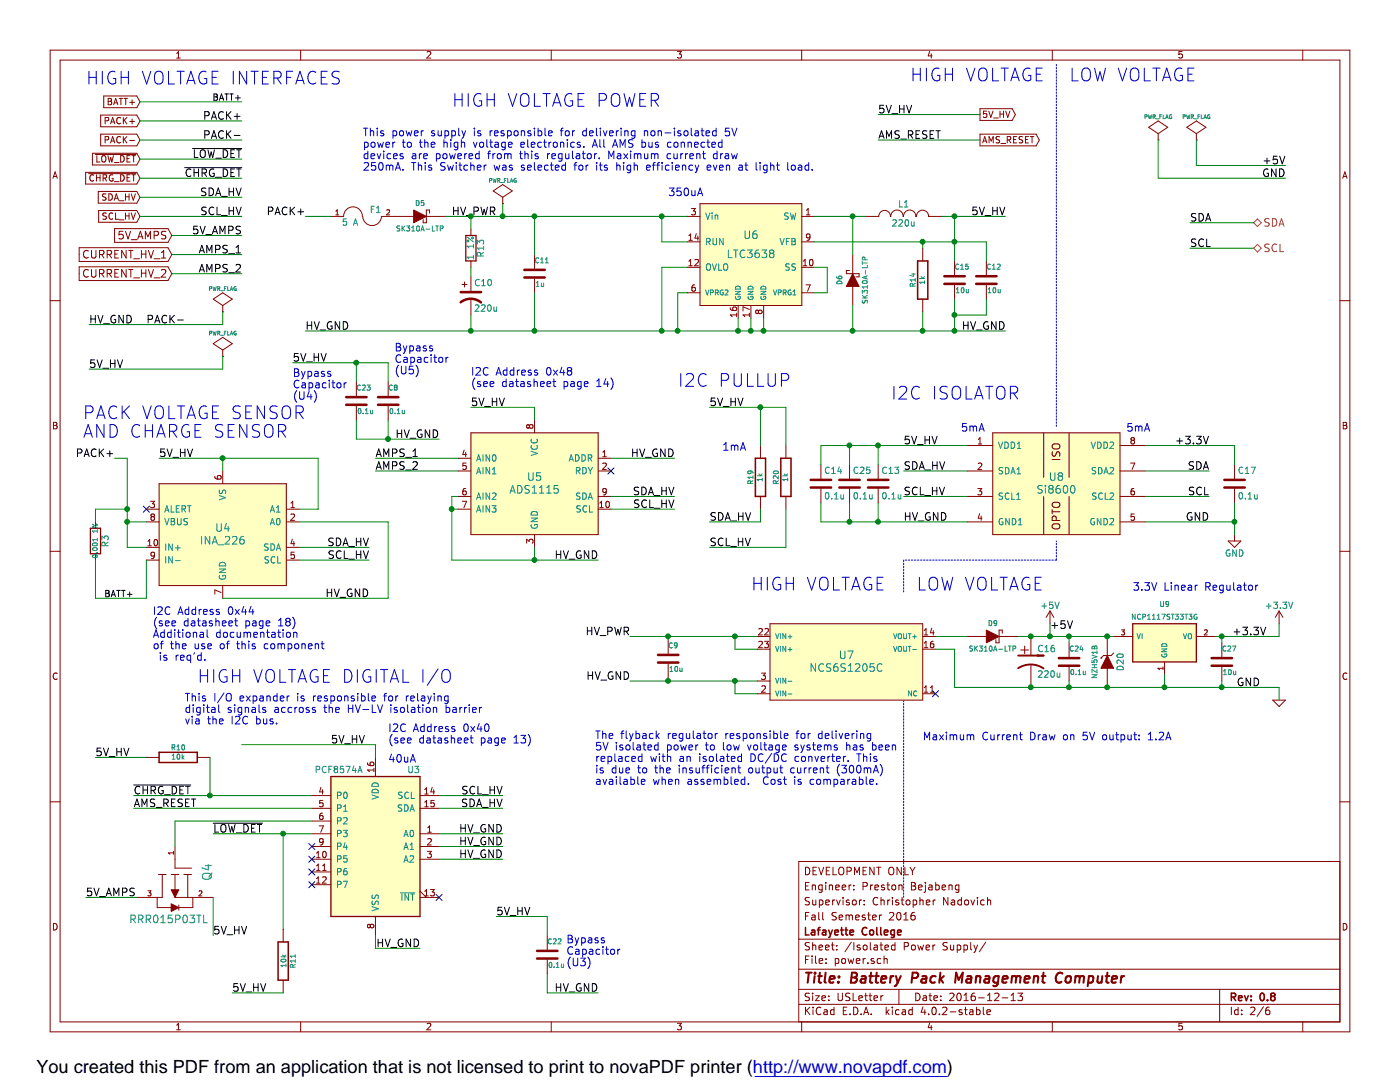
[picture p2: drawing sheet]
EESchema Schematic File Version 2
LIBS:pacman-main-rescue
LIBS:power
LIBS:device
LIBS:transistors
LIBS:conn
LIBS:linear
LIBS:regul
LIBS:74xx
LIBS:cmos4000
LIBS:adc-dac
LIBS:memory
LIBS:xilinx
LIBS:microcontrollers
LIBS:dsp
LIBS:microchip
LIBS:analog_switches
LIBS:motorola
LIBS:texas
LIBS:intel
LIBS:audio
LIBS:interface
LIBS:digital-audio
LIBS:philips
LIBS:display
LIBS:cypress
LIBS:siliconi
LIBS:opto
LIBS:atmel
LIBS:contrib
LIBS:valves
LIBS:pacman-main-cache
LIBS:tca9617b
EELAYER 25 0
EELAYER END
$Descr USLetter 11000 8500
encoding utf-8
Sheet 2 6
Title "Battery Pack Management Computer"
Date "2016-12-13"
Rev "0.8"
Comp "Lafayette College"
Comment1 "Fall Semester 2016"
Comment2 "Supervisor: Christopher Nadovich"
Comment3 "Engineer: Preston Bejabeng"
Comment4 "DEVELOPMENT ONLY"
$EndDescr
$Comp
L NCP1117ST33T3G U9
U 1 1
P 9150 5050
F 0 "U9" H 9150 5350 40  0000 C CNN
F 1 "NCP1117ST33T3G" H 9150 5250 40  0000 C CNN
F 2 "TO_SOT_Packages_SMD:SOT-223" H 9150 5050 60  0001 C CNN
F 3 "" H 9150 5050 60  0000 C CNN
F 4 "Digikey" H 9150 5050 60  0001 C CNN "Supplier"
F 5 "NCP1117ST33T3GOSCT-ND" H 9150 5050 60  0001 C CNN "Supplier P/N"
F 6 "http://www.digikey.com/product-detail/en/NCP1117ST33T3G/NCP1117ST33T3GOSCT-ND/660708" H 9150 5050 60  0001 C CNN "Supplier URL"
F 7 "ON Semiconductor" H 9150 5050 60  0001 C CNN "Manufacturer"
F 8 "NCP1117ST33T3G" H 9150 5050 60  0001 C CNN "Manufacturer P/N"
F 9 "http://www.onsemi.com/pub_link/Collateral/NCP1117-D.PDF" H 9150 5050 60  0001 C CNN "Datasheet URL"
F 10 "IC REG LDO 3.3V 1A SOT223" H 9150 5050 60  0001 C CNN "Description"
F 11 "0.49" H 9150 5050 60  0001 C CNN "Unit Cost"
	1    9150 5050
	1    0    0    -1  
$EndComp
Text Notes 8900 4650 0    60   ~ 0
3.3V Linear Regulator
$Comp
L CP1-RESCUE-pacman-main C16
U 1 1
P 8100 5200
F 0 "C16" H 8150 5300 50  0000 L CNN
F 1 "220u" H 8150 5100 50  0000 L CNN
F 2 "custom_footprints:c_elec_6.3x7.7" H 8100 5200 60  0001 C CNN
F 3 "" H 8100 5200 60  0000 C CNN
F 4 "Digikey" H 8100 5200 60  0001 C CNN "Supplier"
F 5 "493-6214-1-ND" H 8100 5200 60  0001 C CNN "Supplier P/N"
F 6 "http://www.digikey.com/product-search/en?pv7=2&k=UUR1C221MCL6GS&mnonly=0&newproducts=0&ColumnSort=0&page=1&quantity=0&ptm=0&fid=0&pageSize=25" H 8100 5200 60  0001 C CNN "Supplier URL"
F 7 "Nichicon" H 8100 5200 60  0001 C CNN "Manufacturer"
F 8 "UUR1C221MCL6GS" H 8100 5200 60  0001 C CNN "Manufacturer P/N"
F 9 "SMD 16volts 220uF 20% 85C 6.3X7.7" H 8100 5200 60  0001 C CNN "Description"
F 10 ".41" H 8100 5200 60  0001 C CNN "Unit Cost"
	1    8100 5200
	1    0    0    -1  
$EndComp
$Comp
L GND-RESCUE-pacman-main #PWR023
U 1 1
P 10050 5500
F 0 "#PWR023" H 10050 5500 30  0001 C CNN
F 1 "GND" H 10050 5430 30  0001 C CNN
F 2 "" H 10050 5500 60  0000 C CNN
F 3 "" H 10050 5500 60  0000 C CNN
	1    10050 5500
	1    0    0    -1  
$EndComp
Text Label 10100 1300 2    60   ~ 0
+5V
Text Label 10100 1400 2    60   ~ 0
GND
Text Label 8250 4950 0    60   ~ 0
+5V
Text Label 9950 5000 2    60   ~ 0
+3.3V
Text Label 9900 5400 2    60   ~ 0
GND
$Comp
L PWR_FLAG #FLG024
U 1 1
P 9400 1100
F 0 "#FLG024" H 9400 1195 30  0001 C CNN
F 1 "PWR_FLAG" H 9400 1280 30  0000 C CNN
F 2 "" H 9400 1100 60  0000 C CNN
F 3 "" H 9400 1100 60  0000 C CNN
	1    9400 1100
	1    0    0    -1  
$EndComp
$Comp
L PWR_FLAG #FLG025
U 1 1
P 9100 1100
F 0 "#FLG025" H 9100 1195 30  0001 C CNN
F 1 "PWR_FLAG" H 9100 1280 30  0000 C CNN
F 2 "" H 9100 1100 60  0000 C CNN
F 3 "" H 9100 1100 60  0000 C CNN
	1    9100 1100
	1    0    0    -1  
$EndComp
Text HLabel 9850 1750 2    60   BiDi ~ 0
SDA
Text Label 9350 1750 0    60   ~ 0
SDA
Text HLabel 9850 1950 2    60   BiDi ~ 0
SCL
Text Label 9350 1950 0    60   ~ 0
SCL
$Comp
L Si8600 U8
U 1 1
P 8300 3800
F 0 "U8" H 8300 3850 60  0000 C CNN
F 1 "Si8600" H 8300 3750 60  0000 C CNN
F 2 "Housings_SOIC:SOIC-8_3.9x4.9mm_Pitch1.27mm" H 8300 3800 60  0001 C CNN
F 3 "" H 8300 3800 60  0000 C CNN
F 4 "Digikey" H 8300 3800 60  0001 C CNN "Supplier"
F 5 "336-2048-5-ND" H 8300 3800 60  0001 C CNN "Supplier P/N"
F 6 "http://www.digikey.com/product-detail/en/silicon-labs/SI8600AC-B-IS/336-2048-5-ND/2623281" H 8300 3800 60  0001 C CNN "Supplier URL"
F 7 "Silicon Labs" H 8300 3800 60  0001 C CNN "Manufacturer"
F 8 "Si8600AC-B-IS" H 8300 3800 60  0001 C CNN "Manufacturer P/N"
F 9 "http://www.silabs.com/Support%20Documents/TechnicalDocs/Si860x.pdf" H 8300 3800 60  0001 C CNN "Datasheet URL"
F 10 "3.75kV Bidirect I2C Isolator 1.7MHz" H 8300 3800 60  0001 C CNN "Description"
F 11 "2.96" H 8300 3800 60  0001 C CNN "Unit Cost"
	1    8300 3800
	1    0    0    -1  
$EndComp
$Comp
L C-RESCUE-pacman-main C13
U 1 1
P 6900 3800
F 0 "C13" H 6925 3900 50  0000 L CNN
F 1 "0.1u" H 6925 3700 50  0000 L CNN
F 2 "Capacitors_SMD:C_0603_HandSoldering" H 6938 3650 30  0001 C CNN
F 3 "" H 6900 3800 60  0000 C CNN
	1    6900 3800
	1    0    0    -1  
$EndComp
Text Label 7100 4100 0    60   ~ 0
HV_GND
Text Label 7100 3700 0    60   ~ 0
SDA_HV
Text Label 7100 3900 0    60   ~ 0
SCL_HV
Text Label 9500 3500 2    60   ~ 0
+3.3V
Text Label 9500 4100 2    60   ~ 0
GND
Text Label 9500 3700 2    60   ~ 0
SDA
Text Label 9500 3900 2    60   ~ 0
SCL
$Comp
L C-RESCUE-pacman-main C17
U 1 1
P 9700 3800
F 0 "C17" H 9725 3900 50  0000 L CNN
F 1 "0.1u" H 9725 3700 50  0000 L CNN
F 2 "Capacitors_SMD:C_0603_HandSoldering" H 9738 3650 30  0001 C CNN
F 3 "" H 9700 3800 60  0000 C CNN
	1    9700 3800
	1    0    0    -1  
$EndComp
$Comp
L GND #PWR026
U 1 1
P 9700 4200
F 0 "#PWR026" H 9700 3950 50  0001 C CNN
F 1 "GND" H 9700 4050 50  0000 C CNN
F 2 "" H 9700 4200 60  0000 C CNN
F 3 "" H 9700 4200 60  0000 C CNN
	1    9700 4200
	1    0    0    -1  
$EndComp
Text Label 7100 3500 0    60   ~ 0
5V_HV
Text Notes 5900 4650 0    100  ~ 0
HIGH VOLTAGE
Text Notes 7200 4650 0    100  ~ 0
LOW VOLTAGE
Text Notes 8400 650  0    100  ~ 0
LOW VOLTAGE
Text Notes 650  3450 0    100  ~ 0
PACK VOLTAGE SENSOR\nAND CHARGE SENSOR
Text Label 5575 3200 0    60   ~ 0
5V_HV
Text Label 6900 1100 0    60   ~ 0
AMS_RESET
Text Label 1900 1700 2    60   ~ 0
SCL_HV
Text Label 1900 1550 2    60   ~ 0
SDA_HV
Text Label 1900 1100 2    60   ~ 0
PACK-
Text Label 1900 950  2    60   ~ 0
PACK+
$Comp
L +5V #PWR027
U 1 1
P 8250 4900
F 0 "#PWR027" H 8250 4750 50  0001 C CNN
F 1 "+5V" H 8250 5040 50  0000 C CNN
F 2 "" H 8250 4900 60  0000 C CNN
F 3 "" H 8250 4900 60  0000 C CNN
	1    8250 4900
	1    0    0    -1  
$EndComp
$Comp
L PCF8574A U3
U 1 1
P 2950 6650
F 0 "U3" H 2600 7250 50  0000 L CNN
F 1 "PCF8574A" H 3050 7250 50  0000 L CNN
F 2 "Housings_SOIC:SOIC-16_7.5x10.3mm_Pitch1.27mm" H 2950 6650 60  0001 C CNN
F 3 "" H 2950 6650 60  0000 C CNN
F 4 "Digikey" H 2950 6650 60  0001 C CNN "Supplier"
F 5 "568-1074-1-ND" H 2950 6650 60  0001 C CNN "Supplier P/N"
F 6 "http://www.digikey.com/product-detail/en/PCF8574AT%2F3518/568-1074-1-ND/735790" H 2950 6650 60  0001 C CNN "Supplier URL"
F 7 "NXP Semiconductors" H 2950 6650 60  0001 C CNN "Manufacturer"
F 8 "PCF8574AT3518" H 2950 6650 60  0001 C CNN "Manufacturer P/N"
F 9 "http://www.nxp.com/documents/data_sheet/PCF8574_PCF8574A.pdf" H 2950 6650 60  0001 C CNN "Datasheet URL"
F 10 "IC I/O EXPANDER I2C 8B 16SOIC" H 2950 6650 60  0001 C CNN "Description"
F 11 "1.22" H 2950 6650 60  0001 C CNN "Unit Cost"
	1    2950 6650
	-1   0    0    -1  
$EndComp
$Comp
L LTC3638 U6
U 1 1
P 5900 2000
F 0 "U6" H 5900 2150 60  0000 C CNN
F 1 "LTC3638" H 5900 2000 60  0000 C CNN
F 2 "custom_footprints:TSSOP16_LTC3638" H 5900 2000 60  0001 C CNN
F 3 "" H 5900 2000 60  0000 C CNN
F 4 "Digikey" H 5900 2000 60  0001 C CNN "Supplier"
F 5 "LTC3638EMSE#PBF-ND" H 5900 2000 60  0001 C CNN "Supplier P/N"
F 6 "http://www.digikey.com/product-detail/en/LTC3638EMSE%23PBF/LTC3638EMSE%23PBF-ND/4693775" H 5900 2000 60  0001 C CNN "Supplier URL"
F 7 "Linear Technology" H 5900 2000 60  0001 C CNN "Manufacturer"
F 8 "LTC3638EMSE#PBF" H 5900 2000 60  0001 C CNN "Manufacturer P/N"
F 9 "http://www.linear.com/docs/44312" H 5900 2000 60  0001 C CNN "Datasheet URL"
F 10 "IC REG BUCK ADJ 0.25A 16MSOP" H 5900 2000 60  0001 C CNN "Description"
F 11 "7.79" H 5900 2000 60  0001 C CNN "Unit Cost"
	1    5900 2000
	1    0    0    -1  
$EndComp
$Comp
L C-RESCUE-pacman-main C11
U 1 1
P 4200 2150
F 0 "C11" H 4200 2250 40  0000 L CNN
F 1 "1u" H 4206 2065 40  0000 L CNN
F 2 "Capacitors_SMD:C_0603_HandSoldering" H 4238 2000 30  0001 C CNN
F 3 "" H 4200 2150 60  0000 C CNN
F 4 "Digikey" H 4200 2150 60  0001 C CNN "Supplier"
F 5 "1276-1860-1-ND" H 4200 2150 60  0001 C CNN "Supplier P/N"
F 6 "http://www.digikey.com/product-detail/en/samsung-electro-mechanics-america-inc/CL10A105KB8NNNC/1276-1860-1-ND/3889946" H 4200 2150 60  0001 C CNN "Supplier URL"
F 7 "Samsung Electro-Mechanics America, Inc." H 4200 2150 60  0001 C CNN "Manufacturer"
F 8 "CL10A105KB8NNNC" H 4200 2150 60  0001 C CNN "Manufacturer P/N"
F 9 "http://www.samsungsem.com/kr/support/product-search/mlcc/__icsFiles/afieldfile/2016/08/18/S_CL10A105KB8NNNC.pdf" H 4200 2150 60  0001 C CNN "Datasheet URL"
F 10 "1µF 50V Ceramic Capacitor X5R 0603 (1608 Metric) 0.063\" L x 0.031\" W (1.60mm x 0.80mm)" H 4200 2150 60  0001 C CNN "Description"
F 11 "0.14" H 4200 2150 60  0001 C CNN "Unit Cost"
	1    4200 2150
	1    0    0    -1  
$EndComp
$Comp
L INDUCTOR-RESCUE-pacman-main L1
U 1 1
P 7100 1700
F 0 "L1" V 7200 1700 50  0000 C CNN
F 1 "220u" V 7050 1700 50  0000 C CNN
F 2 "custom_footprints:SELF-WE-TPC_M" H 7100 1700 60  0001 C CNN
F 3 "" H 7100 1700 60  0000 C CNN
F 4 "Digikey" H 7100 1700 60  0001 C CNN "Supplier"
F 5 "445-173047-1-ND" H 7100 1700 60  0001 C CNN "Supplier P/N"
F 6 "http://www.digikey.com/product-detail/en/VLS6045EX-221M/445-173047-1-ND/5287389" H 7100 1700 60  0001 C CNN "Supplier URL"
F 7 "TDK Corporation" H 7100 1700 60  0001 C CNN "Manufacturer"
F 8 "VLS6045EX-221M" H 7100 1700 60  0001 C CNN "Manufacturer P/N"
F 9 "http://product.tdk.com/en/catalog/datasheets/inductor_commercial_power_vls6045ex_en.pdf" H 7100 1700 60  0001 C CNN "Datasheet URL"
F 10 "FIXED IND 220UH 500MA 1.15 MOHM" H 7100 1700 60  0001 C CNN "Description"
F 11 "0.52" H 7100 1700 60  0001 C CNN "Unit Cost"
	1    7100 1700
	0    -1   -1   0   
$EndComp
$Comp
L DIODESCH D6
U 1 1
P 6700 2200
F 0 "D6" H 6700 2300 40  0000 C CNN
F 1 "SK310A-LTP" H 6700 2100 40  0000 C CNN
F 2 "custom_footprints:do214ac" H 6700 2200 60  0001 C CNN
F 3 "" H 6700 2200 60  0000 C CNN
F 4 "Digikey" H 6700 2200 60  0001 C CNN "Supplier"
F 5 "SK310A-LTPMSCT-ND" H 6700 2200 60  0001 C CNN "Supplier P/N"
F 6 "http://www.digikey.com/product-detail/en/SK310A-LTP/SK310A-LTPMSCT-ND/2642066" H 6700 2200 60  0001 C CNN "Supplier URL"
F 7 "Micro Commercial Components (MMC)" H 6700 2200 60  0001 C CNN "Manufacturer"
F 8 "SK310A-LTP" H 6700 2200 60  0001 C CNN "Manufacturer P/N"
F 9 "http://www.mccsemi.com/up_pdf/SK32A-LT~SK310A-LT%28DO-214AC%29.PDF" H 6700 2200 60  0001 C CNN "Datasheet URL"
F 10 "Schottky Diodes & Rectifiers DIODE SCHOTTKY 100V 3A DO214AC " H 6700 2200 60  0001 C CNN "Description"
F 11 "0.57" H 6700 2200 60  0001 C CNN "Unit Cost"
	1    6700 2200
	0    -1   -1   0   
$EndComp
$Comp
L C-RESCUE-pacman-main C15
U 1 1
P 7500 2200
F 0 "C15" H 7500 2300 40  0000 L CNN
F 1 "10u" H 7506 2115 40  0000 L CNN
F 2 "Capacitors_SMD:C_1210_HandSoldering" H 7538 2050 30  0001 C CNN
F 3 "" H 7500 2200 60  0000 C CNN
F 4 "Digikey" H 7500 2200 60  0001 C CNN "Supplier"
F 5 "490-1891-1-ND" H 7500 2200 60  0001 C CNN "Supplier P/N"
F 6 "http://www.digikey.com/product-detail/en/GRM32DF51H106ZA01L/490-1891-1-ND/587282" H 7500 2200 60  0001 C CNN "Supplier URL"
F 7 "Murata Electronics" H 7500 2200 60  0001 C CNN "Manufacturer"
F 8 "GRM32DF51H106ZA01L" H 7500 2200 60  0001 C CNN "Manufacturer P/N"
F 9 "http://search.murata.co.jp/Ceramy/image/img/A01X/G101/ENG/GRM32DF51H106ZA01-01.pdf" H 7500 2200 60  0001 C CNN "Datasheet URL"
F 10 "CAP CER 10UF 50V Y5V 1210" H 7500 2200 60  0001 C CNN "Description"
F 11 "0.61" H 7500 2200 60  0001 C CNN "Unit Cost"
	1    7500 2200
	1    0    0    -1  
$EndComp
Text Label 2400 2600 0    60   ~ 0
HV_GND
Text Label 2400 1700 2    60   ~ 0
PACK+
Text Label 7900 2600 2    60   ~ 0
HV_GND
Text Label 7900 1700 2    60   ~ 0
5V_HV
Text Notes 3550 850  0    100  ~ 0
HIGH VOLTAGE POWER
Text Label 6900 900  0    60   ~ 0
5V_HV
Text Label 1900 1400 2    60   ~ 0
~CHRG_DET
Text Label 700  2550 0    60   ~ 0
HV_GND
Text Label 1150 2550 0    60   ~ 0
PACK-
Text Notes 7150 650  0    100  ~ 0
HIGH VOLTAGE
Text Label 2600 5850 0    60   ~ 0
5V_HV
Text Label 3300 7450 2    60   ~ 0
HV_GND
Text Label 3950 6350 2    60   ~ 0
SDA_HV
Text Label 3950 6250 2    60   ~ 0
SCL_HV
Text Label 3950 6550 2    60   ~ 0
HV_GND
Text Label 3950 6650 2    60   ~ 0
HV_GND
Text Label 3950 6750 2    60   ~ 0
HV_GND
Text Notes 4675 6175 0    60   ~ 0
The flyback regulator responsible for delivering\n5V isolated power to low voltage systems has been\nreplaced with an isolated DC/DC converter. This\nis due to the insufficient output current (300mA)\navailable when assembled.  Cost is comparable.
Text Label 4950 5350 2    60   ~ 0
HV_GND
Text Label 1050 6250 0    60   ~ 0
~CHRG_DET
Text Label 4950 5000 2    60   ~ 0
HV_PWR
$Comp
L R-RESCUE-pacman-main R20
U 1 1
P 6175 3750
F 0 "R20" V 6255 3750 40  0000 C CNN
F 1 "1k" V 6182 3751 40  0000 C CNN
F 2 "Resistors_SMD:R_0805_HandSoldering" V 6105 3750 30  0001 C CNN
F 3 "" H 6175 3750 30  0000 C CNN
	1    6175 3750
	-1   0    0    1   
$EndComp
$Comp
L R-RESCUE-pacman-main R19
U 1 1
P 5975 3750
F 0 "R19" V 6055 3750 40  0000 C CNN
F 1 "1k" V 5982 3751 40  0000 C CNN
F 2 "Resistors_SMD:R_0805_HandSoldering" V 5905 3750 30  0001 C CNN
F 3 "" H 5975 3750 30  0000 C CNN
	1    5975 3750
	-1   0    0    1   
$EndComp
Text Notes 675  675  0    100  ~ 0
HIGH VOLTAGE INTERFACES
Text Notes 1550 5375 0    100  ~ 0
HIGH VOLTAGE DIGITAL I/O
Text Notes 5325 3050 0    100  ~ 0
I2C PULLUP
Text Label 5575 4100 0    60   ~ 0
SDA_HV
Text Label 5575 4300 0    60   ~ 0
SCL_HV
Text Notes 7550 3400 0    60   ~ 0
5mA
Text Notes 8850 3400 0    60   ~ 0
5mA
Text Notes 5250 1550 0    60   ~ 0
350uA
Text Notes 3050 6000 0    60   ~ 0
40uA
Text Notes 5675 3550 0    60   ~ 0
1mA
Text Label 1050 6350 0    60   ~ 0
AMS_RESET
Text Label 4700 4400 2    60   ~ 0
HV_GND
Text Label 3700 3200 0    60   ~ 0
5V_HV
NoConn ~ 4800 3700
Text Label 5300 4000 2    60   ~ 0
SCL_HV
Text Label 5300 3900 2    60   ~ 0
SDA_HV
Text Label 5300 3600 2    60   ~ 0
HV_GND
Text Notes 3700 3050 0    60   ~ 0
I2C Address 0x48\n(see datasheet page 14)
$Comp
L C-RESCUE-pacman-main C8
U 1 1
P 3050 3150
F 0 "C8" H 3050 3250 40  0000 L CNN
F 1 "0.1u" H 3056 3065 40  0000 L CNN
F 2 "Capacitors_SMD:C_0603_HandSoldering" H 3088 3000 30  0001 C CNN
F 3 "" H 3050 3150 60  0000 C CNN
	1    3050 3150
	1    0    0    -1  
$EndComp
Text Label 3450 3450 2    60   ~ 0
HV_GND
Text Notes 3050 5850 0    60   ~ 0
I2C Address 0x40\n(see datasheet page 13)
Text Notes 1450 5700 0    60   ~ 0
This I/O expander is responsible for relaying\ndigital signals accross the HV-LV isolation barrier\nvia the I2C bus.
Text Notes 7000 3150 0    100  ~ 0
I2C ISOLATOR
Text Notes 2850 1350 0    60   ~ 0
This power supply is responsible for delivering non-isolated 5V\npower to the high voltage electronics. All AMS bus connected\ndevices are powered from this regulator. Maximum current draw\n250mA. This Switcher was selected for its high efficiency even at light load.
Text Notes 7250 5825 0    60   ~ 0
\nMaximum Current Draw on 5V output: 1.2A
NoConn ~ 3450 7050
Text Label 700  2900 0    60   ~ 0
5V_HV
$Comp
L PWR_FLAG #FLG028
U 1 1
P 1750 2800
F 0 "#FLG028" H 1750 2895 30  0001 C CNN
F 1 "PWR_FLAG" H 1750 2980 30  0000 C CNN
F 2 "" H 1750 2800 60  0000 C CNN
F 3 "" H 1750 2800 60  0000 C CNN
	1    1750 2800
	1    0    0    -1  
$EndComp
$Comp
L CP1 C10
U 1 1
P 3700 2325
F 0 "C10" H 3725 2425 50  0000 L CNN
F 1 "220u" H 3725 2225 50  0000 L CNN
F 2 "custom_footprints:c_elec_10x10" H 3700 2325 60  0001 C CNN
F 3 "" H 3700 2325 60  0000 C CNN
F 4 "Digikey" H 3700 2325 60  0001 C CNN "Supplier"
F 5 "493-9426-1-ND" H 3700 2325 60  0001 C CNN "Supplier P/N"
F 6 "http://www.digikey.com/product-detail/en/UCW1H221MNL1GS/493-9426-1-ND/3962774" H 3700 2325 60  0001 C CNN "Supplier URL"
F 7 "Nichion" H 3700 2325 60  0001 C CNN "Manufacturer"
F 8 "UCW1H221MNL1GS" H 3700 2325 60  0001 C CNN "Manufacturer P/N"
F 9 "CAP ALUM 220UF 20% 50V SMD" H 3700 2325 60  0001 C CNN "Description"
F 10 "0.79" H 3700 2325 60  0001 C CNN "Unit Cost"
	1    3700 2325
	1    0    0    -1  
$EndComp
$Comp
L DIODESCH D5
U 1 1
P 3300 1700
F 0 "D5" H 3300 1800 40  0000 C CNN
F 1 "SK310A-LTP" H 3300 1600 40  0000 C CNN
F 2 "custom_footprints:do214ac" H 3300 1700 60  0001 C CNN
F 3 "" H 3300 1700 60  0000 C CNN
F 4 "Digikey" H 3300 1700 60  0001 C CNN "Supplier"
F 5 "SK310A-LTPMSCT-ND" H 3300 1700 60  0001 C CNN "Supplier P/N"
F 6 "http://www.digikey.com/product-detail/en/SK310A-LTP/SK310A-LTPMSCT-ND/2642066" H 3300 1700 60  0001 C CNN "Supplier URL"
F 7 "Micro Commercial Components (MMC)" H 3300 1700 60  0001 C CNN "Manufacturer"
F 8 "SK310A-LTP" H 3300 1700 60  0001 C CNN "Manufacturer P/N"
F 9 "http://www.mccsemi.com/up_pdf/SK32A-LT~SK310A-LT%28DO-214AC%29.PDF" H 3300 1700 60  0001 C CNN "Datasheet URL"
F 10 "Schottky Diodes & Rectifiers DIODE SCHOTTKY 100V 3A DO214AC " H 3300 1700 60  0001 C CNN "Description"
F 11 "0.57" H 3300 1700 60  0001 C CNN "Unit Cost"
	1    3300 1700
	1    0    0    -1  
$EndComp
Text Label 3550 1700 0    60   ~ 0
HV_PWR
$Comp
L PWR_FLAG #FLG029
U 1 1
P 1750 2450
F 0 "#FLG029" H 1750 2545 30  0001 C CNN
F 1 "PWR_FLAG" H 1750 2630 30  0000 C CNN
F 2 "" H 1750 2450 60  0000 C CNN
F 3 "" H 1750 2450 60  0000 C CNN
	1    1750 2450
	1    0    0    -1  
$EndComp
$Comp
L PWR_FLAG #FLG030
U 1 1
P 3950 1600
F 0 "#FLG030" H 3950 1695 30  0001 C CNN
F 1 "PWR_FLAG" H 3950 1780 30  0000 C CNN
F 2 "" H 3950 1600 60  0000 C CNN
F 3 "" H 3950 1600 60  0000 C CNN
	1    3950 1600
	1    0    0    -1  
$EndComp
Text Notes 3100 2950 0    60   ~ 0
Bypass \nCapacitor \n(U5)
$Comp
L DIODESCH D9
U 1 1
P 7800 5000
F 0 "D9" H 7800 5100 40  0000 C CNN
F 1 "SK310A-LTP" H 7800 4900 40  0000 C CNN
F 2 "custom_footprints:do214ac" H 7800 5000 60  0001 C CNN
F 3 "" H 7800 5000 60  0000 C CNN
F 4 "Digikey" H 7800 5000 60  0001 C CNN "Supplier"
F 5 "SK310A-LTPMSCT-ND" H 7800 5000 60  0001 C CNN "Supplier P/N"
F 6 "http://www.digikey.com/product-detail/en/SK310A-LTP/SK310A-LTPMSCT-ND/2642066" H 7800 5000 60  0001 C CNN "Supplier URL"
F 7 "Micro Commercial Components (MMC)" H 7800 5000 60  0001 C CNN "Manufacturer"
F 8 "SK310A-LTP" H 7800 5000 60  0001 C CNN "Manufacturer P/N"
F 9 "http://www.mccsemi.com/up_pdf/SK32A-LT~SK310A-LT%28DO-214AC%29.PDF" H 7800 5000 60  0001 C CNN "Datasheet URL"
F 10 "Schottky Diodes & Rectifiers DIODE SCHOTTKY 100V 3A DO214AC " H 7800 5000 60  0001 C CNN "Description"
F 11 "0.57" H 7800 5000 60  0001 C CNN "Unit Cost"
	1    7800 5000
	1    0    0    -1  
$EndComp
NoConn ~ 2450 6650
NoConn ~ 2450 6750
NoConn ~ 2450 6850
NoConn ~ 2450 6950
$Comp
L R-RESCUE-pacman-main R10
U 1 1
P 1400 5950
F 0 "R10" V 1480 5950 40  0000 C CNN
F 1 "10k" V 1407 5951 40  0000 C CNN
F 2 "Resistors_SMD:R_0603_HandSoldering" V 1330 5950 30  0001 C CNN
F 3 "" H 1400 5950 30  0000 C CNN
	1    1400 5950
	0    -1   -1   0   
$EndComp
Text Label 750  5950 0    60   ~ 0
5V_HV
$Comp
L +3.3V #PWR031
U 1 1
P 10050 4900
F 0 "#PWR031" H 10050 4750 50  0001 C CNN
F 1 "+3.3V" H 10050 5040 50  0000 C CNN
F 2 "" H 10050 4900 60  0000 C CNN
F 3 "" H 10050 4900 60  0000 C CNN
	1    10050 4900
	1    0    0    -1  
$EndComp
Text GLabel 1100 950  0    50   Input ~ 0
PACK+
Text GLabel 1100 1100 0    50   Input ~ 0
PACK-
Text GLabel 7700 900  2    50   Output ~ 0
5V_HV
Text GLabel 7700 1100 2    50   Output ~ 0
AMS_RESET
Text GLabel 1100 1400 0    50   Input ~ 0
~CHRG_DET
Text GLabel 1100 1550 0    50   Input ~ 0
SDA_HV
Text GLabel 1100 1700 0    50   Input ~ 0
SCL_HV
$Comp
L C-RESCUE-pacman-main C22
U 1 1
P 4300 7500
F 0 "C22" H 4300 7600 40  0000 L CNN
F 1 "0.1u" H 4306 7415 40  0000 L CNN
F 2 "Capacitors_SMD:C_0603_HandSoldering" H 4338 7350 30  0001 C CNN
F 3 "" H 4300 7500 60  0000 C CNN
	1    4300 7500
	1    0    0    -1  
$EndComp
Text Label 4700 7800 2    60   ~ 0
HV_GND
Text Notes 4450 7600 0    60   ~ 0
Bypass \nCapacitor \n(U3)
Text Label 3900 7200 0    60   ~ 0
5V_HV
$Comp
L C-RESCUE-pacman-main C23
U 1 1
P 2800 3150
F 0 "C23" H 2800 3250 40  0000 L CNN
F 1 "0.1u" H 2806 3065 40  0000 L CNN
F 2 "Capacitors_SMD:C_0603_HandSoldering" H 2838 3000 30  0001 C CNN
F 3 "" H 2800 3150 60  0000 C CNN
	1    2800 3150
	1    0    0    -1  
$EndComp
Text Notes 2300 3150 0    60   ~ 0
Bypass \nCapacitor \n(U4)
$Comp
L ADS1015 U5
U 1 1
P 4200 3800
F 0 "U5" H 4200 3850 60  0000 C CNN
F 1 "ADS1115" H 4200 3750 60  0000 C CNN
F 2 "custom_footprints:msop_10_ads1015" H 4200 3850 60  0001 C CNN
F 3 "" H 4200 3850 60  0000 C CNN
F 4 "Digikey" H 4200 3800 60  0001 C CNN "Supplier"
F 5 "296-38849-1-ND" H 4200 3800 60  0001 C CNN "Supplier P/N"
F 6 "http://www.digikey.com/product-detail/en/texas-instruments/ADS1115IDGSR/296-38849-1-ND/5142969" H 4200 3800 60  0001 C CNN "Supplier URL"
F 7 "Texas Instruments" H 4200 3800 60  0001 C CNN "Manufacturer"
F 8 "ADS1115IDGSR" H 4200 3800 60  0001 C CNN "Manufacturer P/N"
F 9 "http://www.ti.com/lit/ds/symlink/ads1113.pdf" H 4200 3800 60  0001 C CNN "Datasheet URL"
F 10 "IC ADC 16BIT 860SPS LP 10MSOP" H 4200 3800 60  0001 C CNN "Description"
F 11 "5.65" H 4200 3800 60  0001 C CNN "Unit Cost"
	1    4200 3800
	1    0    0    -1  
$EndComp
Text Label 2300 2850 0    60   ~ 0
5V_HV
$Comp
L C-RESCUE-pacman-main C24
U 1 1
P 8400 5200
F 0 "C24" H 8400 5300 40  0000 L CNN
F 1 "0.1u" H 8406 5115 40  0000 L CNN
F 2 "Capacitors_SMD:C_0603_HandSoldering" H 8438 5050 30  0001 C CNN
F 3 "" H 8400 5200 60  0000 C CNN
F 4 "Digikey" H 8400 5200 60  0001 C CNN "Supplier"
F 5 "?" H 8400 5200 60  0001 C CNN "Supplier P/N"
	1    8400 5200
	1    0    0    -1  
$EndComp
Text GLabel 1350 2000 0    60   Input ~ 0
CURRENT_HV_1
Text GLabel 1350 2150 0    60   Input ~ 0
CURRENT_HV_2
Text Label 1900 2000 2    60   ~ 0
AMPS_1
Text Label 1900 2150 2    60   ~ 0
AMPS_2
Text Label 2950 3700 0    60   ~ 0
AMPS_2
Text Label 2950 3600 0    60   ~ 0
AMPS_1
$Comp
L INA_226 U4
U 1 1
P 1750 4200
F 0 "U4" H 1750 4250 60  0000 C CNN
F 1 "INA_226" H 1750 4150 60  0000 C CNN
F 2 "custom_footprints:msop_10_ads1015" H 1750 4250 60  0001 C CNN
F 3 "" H 1750 4250 60  0000 C CNN
F 4 "Digikey" H 1750 4200 60  0001 C CNN "Supplier"
F 5 "296-29034-1-ND" H 1750 4200 60  0001 C CNN "Supplier P/N"
F 6 "http://www.digikey.com/product-search/en?keywords=296-29034-1-ND" H 1750 4200 60  0001 C CNN "Supplier URL"
F 7 "Texas Instruments" H 1750 4200 60  0001 C CNN "Manufacturer"
F 8 "INA226AIDGSR" H 1750 4200 60  0001 C CNN "Manufacturer P/N"
F 9 "http://www.ti.com/lit/ds/symlink/ina226.pdf" H 1750 4200 60  0001 C CNN "Datasheet URL"
F 10 "3.44" H 1750 4200 60  0001 C CNN "Unit Cost"
	1    1750 4200
	1    0    0    -1  
$EndComp
Text Label 2900 4300 2    60   ~ 0
SDA_HV
Text Label 2900 4400 2    60   ~ 0
SCL_HV
Text Label 1250 3600 0    60   ~ 0
5V_HV
Text Label 2900 4700 2    60   ~ 0
HV_GND
NoConn ~ 1150 4000
Text Notes 1200 5200 0    60   ~ 0
I2C Address 0x44\n(see datasheet page 18)\nAdditional documentation\nof the use of this component\n is req'd.
$Comp
L R R3
U 1 1
P 750 4250
F 0 "R3" V 830 4250 50  0000 C CNN
F 1 "0.001 1%" V 750 4250 39  0000 C CNN
F 2 "custom_footprints:CSNL1206" H 680 4250 30  0001 C CNN
F 3 "" H 750 4250 30  0000 C CNN
F 4 "Digikey" V 750 4250 60  0001 C CNN "Supplier"
F 5 "CSNL1206FT1L00CT-ND" V 750 4250 60  0001 C CNN "Supplier P/N"
F 6 "http://www.digikey.com/product-detail/en/stackpole-electronics-inc/CSNL1206FT1L00/CSNL1206FT1L00CT-ND/1788120" V 750 4250 60  0001 C CNN "Supplier URL"
F 7 "Stackpole Electronics" V 750 4250 60  0001 C CNN "Manufacturer"
F 8 "CSNL1206FT1L00" V 750 4250 60  0001 C CNN "Manufacturer P/N"
F 9 "https://www.seielect.com/Catalog/SEI-csnl.pdf" V 750 4250 60  0001 C CNN "Datasheet URL"
F 10 "RES SMD 0.001 OHM 1% 1W 1206" V 750 4250 60  0001 C CNN "Description"
F 11 "0.65" V 750 4250 60  0001 C CNN "Unit Cost"
	1    750  4250
	1    0    0    -1  
$EndComp
Connection ~ 3050 3450
Wire Wire Line
	2800 3300 2800 3450
Wire Wire Line
	4300 7800 4700 7800
Wire Wire Line
	4300 7650 4300 7800
Wire Wire Line
	4300 7200 3900 7200
Wire Wire Line
	4300 7200 4300 7350
Wire Wire Line
	5200 2100 5200 2600
Wire Wire Line
	5200 1700 5200 1900
Wire Notes Line
	7100 4400 7100 4650
Wire Notes Line
	8300 4400 7100 4400
Connection ~ 1650 6250
Wire Wire Line
	1650 5950 1650 6250
Wire Wire Line
	1150 5950 750  5950
Connection ~ 3950 1700
Wire Wire Line
	3950 1700 3950 1600
Wire Wire Line
	1750 2550 1750 2450
Wire Notes Line
	8300 3350 8300 500 
Connection ~ 3700 2600
Wire Wire Line
	3700 2475 3700 2600
Wire Wire Line
	1750 2900 1750 2800
Wire Wire Line
	700  2900 1750 2900
Wire Wire Line
	2800 3450 3450 3450
Wire Wire Line
	3050 3300 3050 3450
Wire Wire Line
	4800 3600 5300 3600
Wire Wire Line
	5300 3900 4800 3900
Wire Wire Line
	4800 4000 5300 4000
Wire Wire Line
	4200 4400 4200 4300
Wire Wire Line
	3550 4400 4700 4400
Wire Wire Line
	4200 3200 3700 3200
Wire Wire Line
	4200 3300 4200 3200
Wire Wire Line
	2450 6350 1050 6350
Wire Wire Line
	6175 4300 5575 4300
Wire Wire Line
	6175 4000 6175 4300
Wire Wire Line
	5975 4100 5575 4100
Wire Wire Line
	5975 4000 5975 4100
Wire Wire Line
	6175 3200 6175 3500
Wire Wire Line
	1050 6250 2450 6250
Wire Wire Line
	1100 1400 1900 1400
Wire Wire Line
	3450 6750 3950 6750
Wire Wire Line
	3450 6650 3950 6650
Wire Wire Line
	3450 6550 3950 6550
Wire Wire Line
	3450 6250 3950 6250
Wire Wire Line
	3450 6350 3950 6350
Wire Wire Line
	2950 7450 3300 7450
Wire Wire Line
	2950 7350 2950 7450
Wire Wire Line
	2950 5850 1900 5850
Wire Wire Line
	2950 5950 2950 5850
Wire Wire Line
	700  2550 1750 2550
Wire Wire Line
	7700 900  6900 900 
Connection ~ 7500 2600
Connection ~ 7500 1700
Connection ~ 6700 2600
Wire Wire Line
	7500 2600 7500 2350
Connection ~ 7500 1900
Wire Wire Line
	6400 1900 7750 1900
Wire Wire Line
	7500 1700 7500 2050
Wire Wire Line
	7400 1700 7900 1700
Wire Wire Line
	6700 2600 6700 2400
Connection ~ 6700 1700
Wire Wire Line
	6700 1700 6700 2000
Wire Wire Line
	6500 2100 6400 2100
Wire Wire Line
	6500 2300 6500 2100
Wire Wire Line
	6400 2300 6500 2300
Wire Wire Line
	6400 1700 6800 1700
Wire Wire Line
	2400 2600 7900 2600
Wire Wire Line
	5200 2100 5400 2100
Wire Wire Line
	5200 1900 5400 1900
Wire Wire Line
	1100 950  1900 950 
Wire Wire Line
	1100 1100 1900 1100
Wire Wire Line
	7700 1100 6900 1100
Wire Wire Line
	1100 1700 1900 1700
Wire Wire Line
	1100 1550 1900 1550
Connection ~ 5975 3200
Wire Wire Line
	5575 3200 6175 3200
Wire Wire Line
	5975 3500 5975 3200
Wire Notes Line
	7100 7050 7100 5450
Wire Notes Line
	8300 4400 8300 4250
Connection ~ 9700 4100
Wire Wire Line
	9700 3950 9700 4200
Wire Wire Line
	9700 3500 9700 3650
Wire Wire Line
	9700 4100 9000 4100
Wire Wire Line
	9000 3900 9500 3900
Wire Wire Line
	9000 3700 9500 3700
Wire Wire Line
	9700 3500 9000 3500
Wire Wire Line
	6900 3950 6900 4100
Wire Wire Line
	6900 3500 6900 3650
Wire Wire Line
	6450 4100 7600 4100
Wire Wire Line
	7600 3900 7100 3900
Wire Wire Line
	7600 3700 7100 3700
Wire Wire Line
	6450 3500 7600 3500
Wire Wire Line
	9850 1950 9350 1950
Wire Wire Line
	9850 1750 9350 1750
Wire Wire Line
	9100 1400 9100 1100
Wire Wire Line
	9100 1400 10100 1400
Wire Wire Line
	9400 1300 9400 1100
Wire Wire Line
	9400 1300 10100 1300
Wire Wire Line
	7350 5000 7600 5000
Connection ~ 8100 5400
Connection ~ 8100 5000
Wire Wire Line
	8000 5000 8750 5000
Connection ~ 9600 5400
Wire Wire Line
	10050 5400 10050 5500
Wire Wire Line
	7500 5400 10050 5400
Wire Wire Line
	10050 5000 10050 4900
Wire Wire Line
	3600 3900 3550 3900
Wire Wire Line
	2950 3600 3600 3600
Wire Wire Line
	3600 3700 2950 3700
Wire Wire Line
	4200 1700 4200 2000
Connection ~ 4200 1700
Wire Wire Line
	4200 2600 4200 2300
Connection ~ 4200 2600
Wire Wire Line
	2300 2850 3050 2850
Connection ~ 2800 2850
Wire Wire Line
	3050 2850 3050 3000
Wire Wire Line
	2800 2850 2800 3000
Wire Wire Line
	8250 4900 8250 5000
Connection ~ 8250 5000
Wire Wire Line
	8400 5050 8400 5000
Connection ~ 8400 5000
Wire Wire Line
	8400 5350 8400 5400
Connection ~ 8400 5400
Wire Wire Line
	9550 5000 10050 5000
Wire Wire Line
	9600 5050 9600 5000
Connection ~ 9600 5000
Wire Wire Line
	9600 5350 9600 5400
Wire Wire Line
	9150 5300 9150 5400
Connection ~ 9150 5400
Wire Wire Line
	1350 2000 1900 2000
Wire Wire Line
	1350 2150 1900 2150
Wire Wire Line
	3550 3900 3550 4400
Wire Wire Line
	3550 4000 3600 4000
Connection ~ 4200 4400
Connection ~ 3550 4000
Wire Wire Line
	2350 4300 2900 4300
Wire Wire Line
	2350 4400 2900 4400
Wire Wire Line
	1250 3600 2500 3600
Wire Wire Line
	1750 3700 1750 3600
Wire Wire Line
	1750 4700 3050 4700
Wire Wire Line
	2500 3600 2500 4000
Wire Wire Line
	2500 4000 2350 4000
Connection ~ 1750 3600
Wire Wire Line
	2350 4100 3050 4100
Wire Wire Line
	3050 4100 3050 4700
Wire Wire Line
	750  4000 750  4100
Wire Wire Line
	750  4700 1150 4700
Wire Wire Line
	1150 4700 1150 4400
Text GLabel 1100 800  0    50   Input ~ 0
BATT+
Text Label 1900 800  2    50   ~ 0
BATT+
Wire Wire Line
	1100 800  1900 800 
Text Label 1050 4700 2    50   ~ 0
BATT+
Text Label 900  3600 2    60   ~ 0
PACK+
$Comp
L FUSE F1
U 1 1
P 2850 1700
F 0 "F1" H 2950 1750 50  0000 C CNN
F 1 "5 A" H 2750 1650 50  0000 C CNN
F 2 "custom_footprints:blade_fuse_holder" H 2850 1700 60  0001 C CNN
F 3 "" H 2850 1700 60  0000 C CNN
F 4 "Digikey" H 2850 1700 60  0001 C CNN "Supplier"
F 5 "BK-6010-ND" H 2850 1700 60  0001 C CNN "Supplier P/N"
F 6 "http://www.digikey.com/product-detail/en/mpd-memory-protection-devices/BK-6010/BK-6010-ND/2330529" H 2850 1700 60  0001 C CNN "Supplier URL"
F 7 "Memory Protection Devices" H 2850 1700 60  0001 C CNN "Manufacturer"
F 8 "BK-6010" H 2850 1700 60  0001 C CNN "Manufacturer P/N"
F 9 "http://www.memoryprotectiondevices.com/datasheets/BK-6010-datasheet.pdf" H 2850 1700 60  0001 C CNN "Datasheet URL"
F 10 "FUSE BLOCK BLADE PCB" H 2850 1700 60  0001 C CNN "Description"
F 11 "0.54" H 2850 1700 60  0001 C CNN "Unit Cost"
F 12 "5A Blade Fuse" H 2850 1700 60  0001 C CNN "Accessory"
	1    2850 1700
	1    0    0    -1  
$EndComp
Wire Wire Line
	2400 1700 2600 1700
Wire Wire Line
	3500 1700 5400 1700
Wire Wire Line
	750  4400 750  4700
Wire Wire Line
	900  3600 1000 3600
Wire Wire Line
	1000 3600 1000 4300
Wire Wire Line
	1000 4000 750  4000
Wire Wire Line
	1000 4300 1150 4300
Connection ~ 1000 4000
Wire Wire Line
	1150 4100 1000 4100
Connection ~ 1000 4100
$Comp
L SI2323DDS Q4
U 1 1
P 1375 6850
F 0 "Q4" H 1375 7100 70  0000 C CNN
F 1 "RRR015P03TL" V 1750 6800 60  0000 C CNN
F 2 "custom_footprints:sot346" H 1425 6850 60  0001 C CNN
F 3 "" H 1425 6850 60  0000 C CNN
F 4 "Digikey" H 1375 6850 60  0001 C CNN "Supplier"
F 5 "RRR015P03TLCT-ND" H 1375 6850 60  0001 C CNN "Supplier P/N"
F 6 "http://www.digikey.com/product-detail/en/RRR015P03TL/RRR015P03TLCT-ND/3769397" H 1375 6850 60  0001 C CNN "Supplier URL"
F 7 "Rohm Semiconductor" H 1375 6850 60  0001 C CNN "Manufacturer"
F 8 "RRR015P03TL" H 1375 6850 60  0001 C CNN "Manufacturer P/N"
F 9 "http://rohmfs.rohm.com/en/products/databook/datasheet/discrete/transistor/mosfet/rrr015p03tl-e.pdf" H 1375 6850 60  0001 C CNN "Datasheet URL"
F 10 "MOSFET P-CH 30V 1.5A TSMT3" H 1375 6850 60  0001 C CNN "Description"
F 11 "0.43" H 1375 6850 60  0001 C CNN "Unit Cost"
	1    1375 6850
	0    1    1    0   
$EndComp
Text Label 1675 7350 0    60   ~ 0
5V_HV
Wire Wire Line
	1675 7050 1675 7350
Text GLabel 1350 1850 0    60   Input ~ 0
5V_AMPS
Text Label 1900 1850 2    60   ~ 0
5V_AMPS
Wire Wire Line
	1350 1850 1900 1850
Wire Wire Line
	675  7050 1075 7050
Text Label 675  7050 0    60   ~ 0
5V_AMPS
Text Label 1675 6550 0    60   ~ 0
~LOW_DET
Text Label 1900 1250 2    60   ~ 0
~LOW_DET
Text GLabel 1100 1250 0    50   Input ~ 0
~LOW_DET
Wire Wire Line
	1100 1250 1900 1250
$Comp
L R-RESCUE-pacman-main R11
U 1 1
P 2225 7550
F 0 "R11" V 2305 7550 40  0000 C CNN
F 1 "10k" V 2232 7551 40  0000 C CNN
F 2 "Resistors_SMD:R_0603_HandSoldering" V 2155 7550 30  0001 C CNN
F 3 "" H 2225 7550 30  0000 C CNN
	1    2225 7550
	1    0    0    -1  
$EndComp
Text Label 1825 7800 0    60   ~ 0
5V_HV
Wire Wire Line
	2225 7800 1825 7800
$Comp
L R R13
U 1 1
P 3700 1950
F 0 "R13" V 3780 1950 50  0000 C CNN
F 1 "1 1%" V 3700 1950 50  0000 C CNN
F 2 "Resistors_SMD:R_0805_HandSoldering" V 3630 1950 30  0001 C CNN
F 3 "" H 3700 1950 30  0000 C CNN
	1    3700 1950
	1    0    0    -1  
$EndComp
Wire Wire Line
	3700 2100 3700 2175
Wire Wire Line
	3700 1800 3700 1700
Connection ~ 3700 1700
Wire Wire Line
	5400 2300 5325 2300
Wire Wire Line
	5325 2300 5325 2600
Connection ~ 5325 2600
Wire Wire Line
	5800 2500 5800 2600
Connection ~ 5800 2600
Wire Wire Line
	5900 2500 5900 2600
Connection ~ 5900 2600
Wire Wire Line
	6000 2500 6000 2600
Connection ~ 6000 2600
$Comp
L C-RESCUE-pacman-main C12
U 1 1
P 7750 2200
F 0 "C12" H 7750 2300 40  0000 L CNN
F 1 "10u" H 7756 2115 40  0000 L CNN
F 2 "Capacitors_SMD:C_1210_HandSoldering" H 7788 2050 30  0001 C CNN
F 3 "" H 7750 2200 60  0000 C CNN
F 4 "Digikey" H 7750 2200 60  0001 C CNN "Supplier"
F 5 "490-1891-1-ND" H 7750 2200 60  0001 C CNN "Supplier P/N"
F 6 "http://www.digikey.com/product-detail/en/GRM32DF51H106ZA01L/490-1891-1-ND/587282" H 7750 2200 60  0001 C CNN "Supplier URL"
F 7 "Murata Electronics" H 7750 2200 60  0001 C CNN "Manufacturer"
F 8 "GRM32DF51H106ZA01L" H 7750 2200 60  0001 C CNN "Manufacturer P/N"
F 9 "http://search.murata.co.jp/Ceramy/image/img/A01X/G101/ENG/GRM32DF51H106ZA01-01.pdf" H 7750 2200 60  0001 C CNN "Datasheet URL"
F 10 "CAP CER 10UF 50V Y5V 1210" H 7750 2200 60  0001 C CNN "Description"
F 11 "0.61" H 7750 2200 60  0001 C CNN "Unit Cost"
	1    7750 2200
	1    0    0    -1  
$EndComp
Wire Wire Line
	7750 1900 7750 2050
Wire Wire Line
	7750 2350 7750 2475
Wire Wire Line
	7750 2475 7500 2475
Connection ~ 7500 2475
$Comp
L R-RESCUE-pacman-main R14
U 1 1
P 7250 2200
F 0 "R14" V 7330 2200 40  0000 C CNN
F 1 "1k" V 7257 2201 40  0000 C CNN
F 2 "Resistors_SMD:R_0805_HandSoldering" V 7180 2200 30  0001 C CNN
F 3 "" H 7250 2200 30  0000 C CNN
	1    7250 2200
	-1   0    0    1   
$EndComp
Wire Wire Line
	7250 1950 7250 1900
Connection ~ 7250 1900
Wire Wire Line
	7250 2450 7250 2600
Connection ~ 7250 2600
$Comp
L NCS6S1205C U7
U 1 1
P 6650 5150
F 0 "U7" H 6650 5150 60  0000 C CNN
F 1 "NCS6S1205C" H 6650 5050 60  0000 C CNN
F 2 "custom_footprints:NCS6S1205C" H 6650 5150 60  0001 C CNN
F 3 "" H 6650 5150 60  0000 C CNN
F 4 "Digikey" H 6650 5150 60  0001 C CNN "Supplier"
F 5 "http://power.murata.com/data/power/ncl/kdc_ncs6.pdf" H 6650 5150 60  0001 C CNN "Supplier URl"
F 6 "811-2109-5-ND" H 6650 5150 60  0001 C CNN "Supplier P/N"
F 7 "Murata" H 6650 5150 60  0001 C CNN "Manufacturer"
F 8 "NCS6S1205C" H 6650 5150 60  0001 C CNN "Manufacturer P/N"
F 9 "http://power.murata.com/data/power/ncl/kdc_ncs6.pdf" H 6650 5150 60  0001 C CNN "Datasheet URL"
F 10 "CONVERT DC/DC 6W 12VIN-5VOUT T/H" H 6650 5150 60  0001 C CNN "Description"
F 11 "22.00" H 6650 5150 60  0001 C CNN "Unit Cost"
	1    6650 5150
	1    0    0    -1  
$EndComp
Wire Wire Line
	7500 5400 7500 5100
Wire Wire Line
	7500 5100 7350 5100
NoConn ~ 7350 5450
Wire Wire Line
	4950 5000 5950 5000
Wire Wire Line
	5775 5000 5775 5100
Wire Wire Line
	5775 5100 5950 5100
Connection ~ 5775 5000
Wire Wire Line
	4950 5350 5950 5350
Wire Wire Line
	5775 5350 5775 5450
Wire Wire Line
	5775 5450 5950 5450
Connection ~ 5775 5350
$Comp
L C-RESCUE-pacman-main C9
U 1 1
P 5250 5175
F 0 "C9" H 5250 5275 40  0000 L CNN
F 1 "10u" H 5256 5090 40  0000 L CNN
F 2 "Capacitors_SMD:C_1210_HandSoldering" H 5288 5025 30  0001 C CNN
F 3 "" H 5250 5175 60  0000 C CNN
F 4 "Digikey" H 5250 5175 60  0001 C CNN "Supplier"
F 5 "490-1891-1-ND" H 5250 5175 60  0001 C CNN "Supplier P/N"
F 6 "http://www.digikey.com/product-detail/en/GRM32DF51H106ZA01L/490-1891-1-ND/587282" H 5250 5175 60  0001 C CNN "Supplier URL"
F 7 "Murata Electronics" H 5250 5175 60  0001 C CNN "Manufacturer"
F 8 "GRM32DF51H106ZA01L" H 5250 5175 60  0001 C CNN "Manufacturer P/N"
F 9 "http://search.murata.co.jp/Ceramy/image/img/A01X/G101/ENG/GRM32DF51H106ZA01-01.pdf" H 5250 5175 60  0001 C CNN "Datasheet URL"
F 10 "CAP CER 10UF 50V Y5V 1210" H 5250 5175 60  0001 C CNN "Description"
F 11 "0.61" H 5250 5175 60  0001 C CNN "Unit Cost"
	1    5250 5175
	1    0    0    -1  
$EndComp
Wire Wire Line
	5250 5325 5250 5350
Connection ~ 5250 5350
Wire Wire Line
	5250 5025 5250 5000
Connection ~ 5250 5000
Wire Wire Line
	1675 6550 2450 6550
Wire Wire Line
	2225 7300 2225 6550
Connection ~ 2225 6550
Wire Wire Line
	1375 6650 1375 6450
Wire Wire Line
	1375 6450 2450 6450
$Comp
L C-RESCUE-pacman-main C25
U 1 1
P 6675 3800
F 0 "C25" H 6700 3900 50  0000 L CNN
F 1 "0.1u" H 6700 3700 50  0000 L CNN
F 2 "Capacitors_SMD:C_0603_HandSoldering" H 6713 3650 30  0001 C CNN
F 3 "" H 6675 3800 60  0000 C CNN
	1    6675 3800
	1    0    0    -1  
$EndComp
$Comp
L C-RESCUE-pacman-main C14
U 1 1
P 6450 3800
F 0 "C14" H 6475 3900 50  0000 L CNN
F 1 "0.1u" H 6475 3700 50  0000 L CNN
F 2 "Capacitors_SMD:C_0603_HandSoldering" H 6488 3650 30  0001 C CNN
F 3 "" H 6450 3800 60  0000 C CNN
	1    6450 3800
	1    0    0    -1  
$EndComp
Wire Wire Line
	6450 3650 6450 3500
Connection ~ 6900 3500
Wire Wire Line
	6675 3650 6675 3500
Connection ~ 6675 3500
Wire Wire Line
	6450 3950 6450 4100
Connection ~ 6900 4100
Wire Wire Line
	6675 3950 6675 4100
Connection ~ 6675 4100
Connection ~ 5200 2600
Connection ~ 5200 1700
$Comp
L C-RESCUE-pacman-main C27
U 1 1
P 9600 5200
F 0 "C27" H 9600 5300 40  0000 L CNN
F 1 "10u" H 9606 5115 40  0000 L CNN
F 2 "Capacitors_SMD:C_1210_HandSoldering" H 9638 5050 30  0001 C CNN
F 3 "" H 9600 5200 60  0000 C CNN
F 4 "Digikey" H 9600 5200 60  0001 C CNN "Supplier"
F 5 "1276-1854-1-ND" H 9600 5200 60  0001 C CNN "Supplier P/N"
F 6 "http://www.digikey.com/product-detail/en/samsung-electro-mechanics-america-inc/CL32A106KAULNNE/1276-1854-1-ND/3889940" H 9600 5200 60  0001 C CNN "Supplier URL"
F 7 "Samsung Electro-Mechanics America, Inc." H 9600 5200 60  0001 C CNN "Manufacturer"
F 8 "CL32A106KAULNNE" H 9600 5200 60  0001 C CNN "Manufacturer P/N"
F 9 "http://www.samsungsem.com/kr/support/product-search/mlcc/__icsFiles/afieldfile/2016/08/18/S_CL32A106KAULNNE.pdf" H 9600 5200 60  0001 C CNN "Datasheet URL"
F 10 "10µF 25V Ceramic Capacitor X5R 1210 (3225 Metric) 0.126\" L x 0.098\" W (3.20mm x 2.50mm)" H 9600 5200 60  0001 C CNN "Description"
F 11 "0.24" H 9600 5200 60  0001 C CNN "Unit Cost"
	1    9600 5200
	1    0    0    -1  
$EndComp
$EndSCHEMATC
